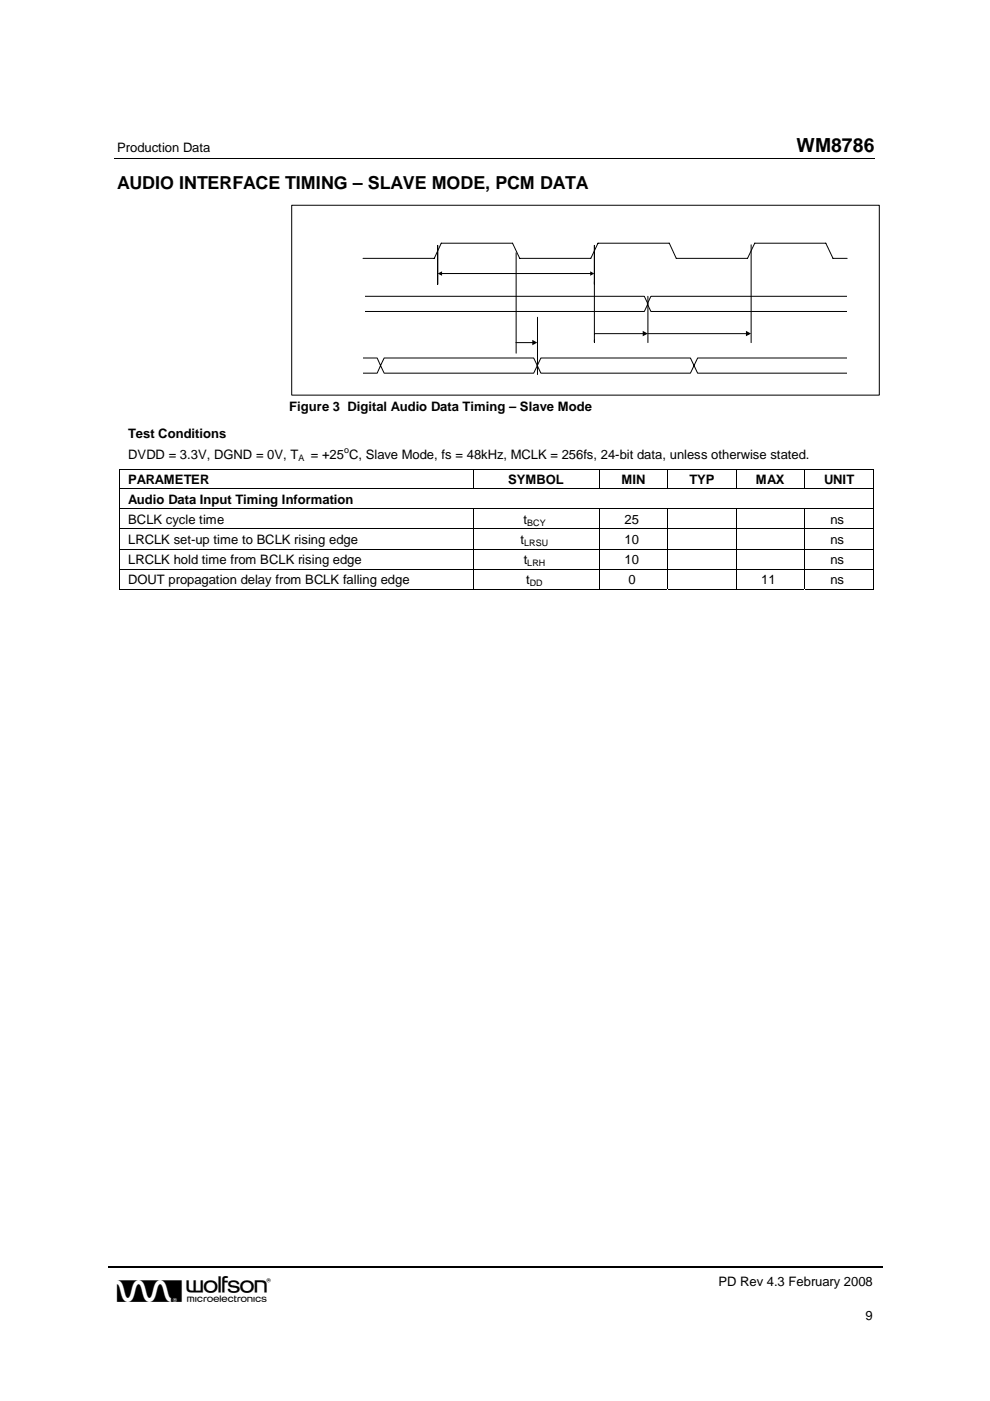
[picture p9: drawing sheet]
<svg xmlns="http://www.w3.org/2000/svg" width="210mm" height="297mm" viewBox="0 0 210 297" stroke-linecap="round" stroke-linejoin="round" font-family="sans-serif">
<path d="M24.3 33.6h161.2" fill="none" stroke="#000" stroke-width=".21"/>
<path d="M23 268.7h164.3" fill="none" stroke="#000" stroke-width=".34"/>
<path d="M61.8 43.5h124.6v40.3h-124.6zM77 54.8h15.1l1.5-3.2h15.1l1.5 3.2h15.1l1.5-3.2h15.1l1.5 3.2h15.1l1.5-3.2h15.1l1.5 3.2h3M77 62.8h59.6l.8 1.6-.8 1.6h-59.6l-.8-1.6zM138 62.8h42.4l.7 1.6-.7 1.6h-42.4l-.8-1.6z" fill="none" stroke="#010101" stroke-width=".21"/>
<g fill="#fff">
<path d="M179.6 61.9h5.3v4.8h-5.3z"/>
<path d="M74.3 61.6h3v4.9h-3z"/>
<path d="M73.8 73.3h3v4.8h-3z"/>
</g>
<path d="M75.4 75.9h4.6l.7 1.6-.7 1.6h-4.6l-.7-1.6zM81.4 75.9h31.8l.7 1.6-.7 1.6h-31.8l-.7-1.6zM114.7 75.9h31.7l.8 1.6-.8 1.6h-31.7l-.8-1.6zM147.9 75.9h32.5l.7 1.6-.7 1.6h-32.5l-.7-1.6z" fill="none" stroke="#010101" stroke-width=".21"/>
<g fill="#fff">
<path d="M179.6 74.8h3v4.8h-3z"/>
<path d="M71.8 74.8h5.2v4.8h-5.2z"/>
</g>
<path d="M159.3 51.9v20.7M137.4 70.7h20.9" fill="none" stroke="#010101" stroke-width=".21"/>
<path d="M158.2 70.1l1.1 .6-1.1 .6z" fill="#010101"/>
<path d="M109.4 53.6v21.3M126 59.8v12.8M114 67.3v12.1M126 70.7h10.4M137.4 62.8v9.8" fill="none" stroke="#010101" stroke-width=".21"/>
<path d="M136.3 70.1l1.1 .6-1.1 .6z" fill="#010101"/>
<path d="M109.4 72.6h3.6" fill="none" stroke="#010101" stroke-width=".21"/>
<path d="M112.9 72.1l1 .5-1 .6z" fill="#010101"/>
<path d="M92.8 52v8.3zM126 52v8.3z" fill-rule="evenodd" fill="#fff"/>
<path d="M93.6 58h31.7M92.8 60.3v-8.3v8.3M126 60.3v-8.3v8.3" fill="none" stroke="#010101" stroke-width=".21"/>
<g fill="#010101">
<path d="M92.8 58l.9-.5v1z"/>
<path d="M125.1 57.5l.9 .5-.9 .5z"/>
</g>
<path d="M25.2 99.4h.2v.1h-.2zM185 99.4h.2v.1h-.2zM185 124.8h.2v.2h-.2z" fill="#000"/>
<g fill="none" stroke="#000" stroke-width=".21">
<path d="M25.2 99.4h160M25.3 99.5v4.1M100.3 99.5v4.1M127.1 99.5v4.1M141.6 99.5v4.1M156.1 99.5v4.1M170.6 99.5v4.1M185.1 99.5v4.1M25.2 103.7h160M25.2 107.9h160M25.2 112.1h160M25.2 116.4h160"/>
<path d="M25.3 103.8v4M25.3 108v4.1M25.3 112.2v4.1M25.3 116.5v4.1M100.3 108v4.1M100.3 112.2v4.1M100.3 116.5v4.1M127.1 108v4.1M127.1 112.2v4.1M127.1 116.5v4.1M141.6 108v4.1M141.6 112.2v4.1"/>
<path d="M141.6 116.5v4.1M156.1 108v4.1M156.1 112.2v4.1M156.1 116.5v4.1M170.6 108v4.1M170.6 112.2v4.1M170.6 116.5v4.1M185.1 103.8v4M185.1 108v4.1M185.1 112.2v4.1M185.1 116.5v4.1M25.2 120.6h160"/>
<path d="M25.2 124.9h75M25.3 120.7v4.3M100.3 120.7v4.3M100.4 124.9h26.6M127.1 120.7v4.3M127.1 124.9h14.4M141.6 120.7v4.3M141.6 124.9h14.4M156.1 120.7v4.3M156.2 124.9h14.3M170.6 120.7v4.3M170.7 124.9h14.3"/>
<path d="M185.1 120.7v4.3"/>
</g>
<text font-size="6.9" x="24.8" y="276.1">w</text>
<text font-size="4.1" x="168.9" y="32.3">WM8786</text>
<text font-size="3.8" x="24.8" y="40">AUDIO INTERFACE TIMING – SLAVE MODE, PCM DATA</text>
<g font-size="2.8">
<text x="24.8" y="32.3">Production Data</text>
<text x="61.3" y="87.1">Figure 3 Digital Audio Data Timing – Slave Mode</text>
<text x="27.2" y="92.9">Test Conditions</text>
<text x="27.2" y="97.3">DVDD = 3.3V, DGND = 0V, T</text>
<text x="65.9" y="97.3">= +25 C, Slave Mode, fs = 48kHz, MCLK = 256fs, 24-bit data, unless otherwise stated.</text>
<text x="27.2" y="106.8">Audio Data Input Timing Information</text>
<text x="27.2" y="102.6">PARAMETER</text>
<text x="107.7" y="102.6">SYMBOL</text>
<text x="131.7" y="102.6">MIN</text>
<text x="146.2" y="102.6">TYP</text>
<text x="160.3" y="102.6">MAX</text>
<text x="174.7" y="102.6">UNIT</text>
<text x="27.2" y="111.1">BCLK cycle time</text>
<text x="111" y="111.1">t</text>
<text x="132.4" y="111.1">25</text>
<text x="176.1" y="111.1">ns</text>
<text x="27.2" y="115.3">LRCLK set-up time to BCLK rising edge</text>
<text x="27.2" y="119.6">LRCLK hold time from BCLK rising edge</text>
<text x="110.4" y="115.4">t</text>
<text x="111" y="119.6">t</text>
<text x="132.4" y="119.6">10</text>
<text x="132.4" y="115.4">10</text>
<text x="176.1" y="119.6">ns</text>
<text x="176.1" y="115.4">ns</text>
<text x="27.2" y="123.8">DOUT propagation delay from BCLK falling edge</text>
<text x="111.6" y="123.9">t</text>
<text x="133.2" y="123.9">0</text>
<text x="161.4" y="123.9">11</text>
<text x="176.1" y="123.9">ns</text>
<text x="152.3" y="272.7">PD Rev 4.3 February 2008</text>
<text x="183.5" y="279.9">9</text>
</g>
<g font-size="1.9">
<text x="72.9" y="96">o</text>
<text x="63.3" y="97.7">A</text>
<text x="111.8" y="111.5">BCY</text>
<text x="111.2" y="115.7">LRSU</text>
<text x="111.8" y="119.9">LRH</text>
<text x="112.4" y="124.2">DD</text>
</g>
</svg>
